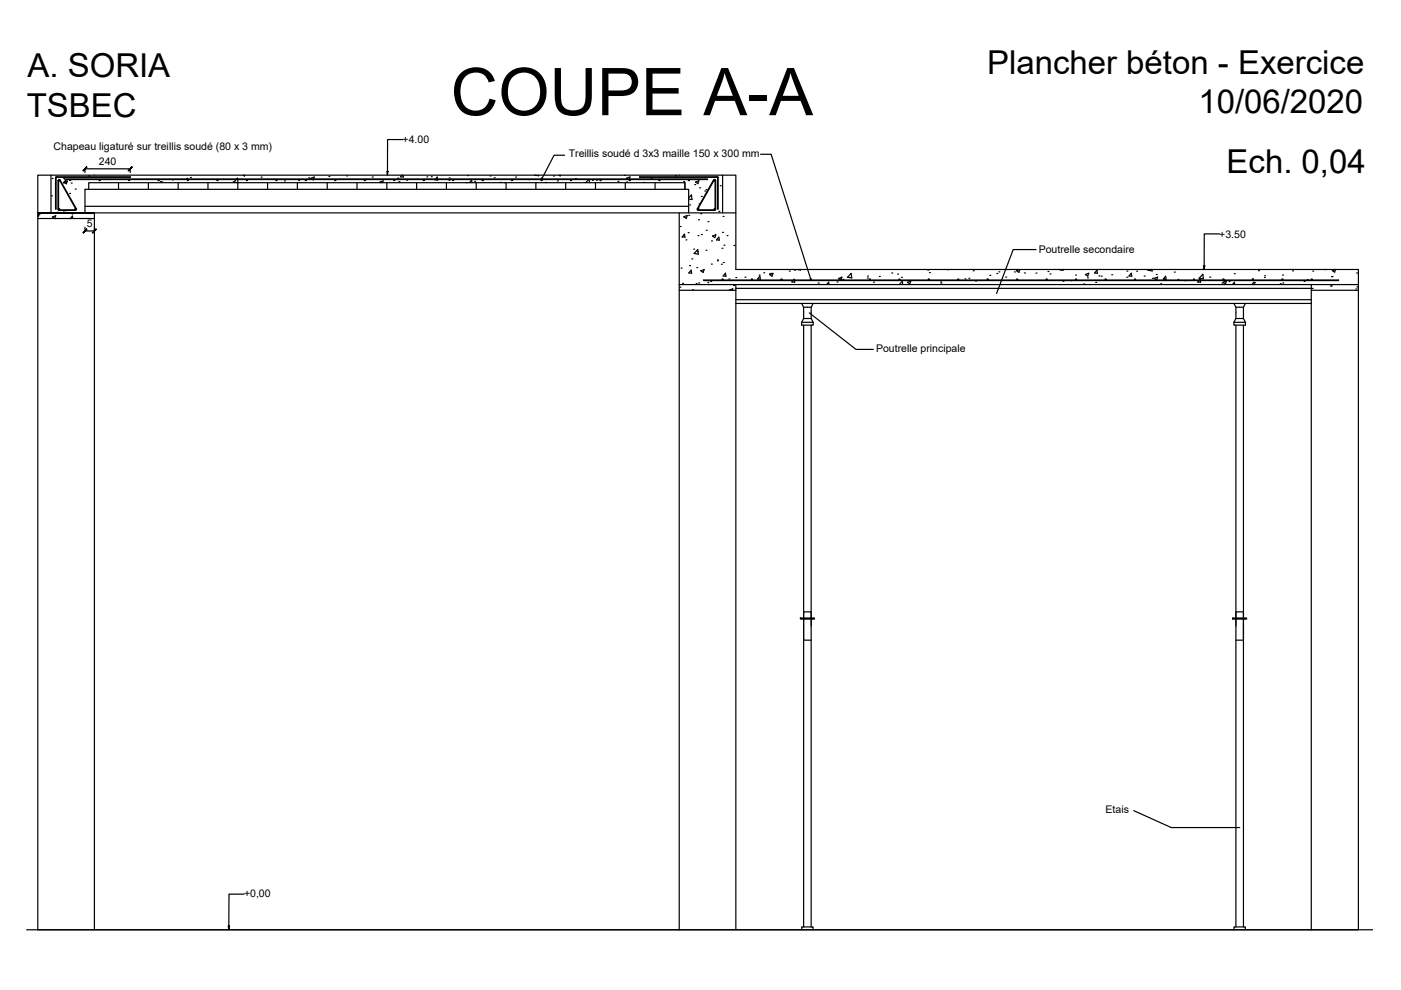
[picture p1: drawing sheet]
<svg xmlns="http://www.w3.org/2000/svg" width="297mm" height="210mm" viewBox="0 0 297 210" stroke-linecap="round" stroke-linejoin="round" font-family="sans-serif">
<!-- layer: Coffrage -->
<g fill="none" stroke="#000" stroke-width=".25">
<path d="M8 37.1h148v20h132v140h-280zM10.8 37.1v8M11 37.8h.1M12 37.5h15.6v.1h-15.6M12 37.5l-.2 .1v6.7h.1v-6.6l.1-.1M12.4 38.3v6.1M12.6 38.2l3.5 6.1M13.5 37.9h.1M13.6 38.6l.7-.2-.2 .6zM13.7 38h.1M13.9 38.2l.2 .6h-.6zM14 38h136v.1h-136z"/>
<path d="M15.1 38.8h.1M18 36.6v-.8h9.6v.8M18.8 37.3h.1M25.1 38.7v1.4M31.5 38.7v1.4M34 38.5h.1M34.3 38.6h.1M36.5 38.1h.1M37.8 38.7v1.4M39.6 37.8h.1M40.4 37.6h.1M44.1 38.7v1.4"/>
<path d="M49.4 38.6h.1M50.1 38.1l-.5 .5 .8 .1M50.2 38l.1-.2 .1 .2M50.4 38.1l.1 .6M50.4 38.7v1.4M51.5 37.1l.3 .2 .1-.2M55.4 37.5h.1M56.7 38.7v1.4M60.3 38.4h.1M63 38.7v1.4M63.3 38.3h.1M65.4 37.7h.1"/>
<path d="M66.1 38l-.2-.2 .7-.3-.1 .5M66.3 38.1h.1M69.4 38.7v1.4M69.7 37.4h.1M73.5 37.3h.1M75.7 38.7v1.4M78.9 37.5h.1M80.7 38.7l-.2-.1 .7-.3-.1 .4M82 38.7h-63.2v1.4M82 38.7h63.2v1.4v-1.4M82 36.3h.3l-.2 .8zM82 38.7v1.4"/>
<path d="M84.3 37.8h.1M84.6 38.5h.1M85.2 37.1l-.3 .4h.6v-.4M85.4 29.6h-3.2v6.7M86.2 38.2h.1M88.3 38.7v1.4M90.5 37.5h.1M91.4 37.5h.1M92.2 38.1l.6 .1v-.1M92.4 38l.3-.5 .1 .5M94.7 38.7v1.4M95.2 38.2h.1"/>
<path d="M95.2 37.7h.1M98.9 38.7h.1M99.1 37.2h.1M99.5 38.7l.5-.5 .1 .5M100.6 38.4h.1M101 38.7v1.4M103.9 37.3h.1M104.8 37.7h.1M106 38.7h.1M106.9 38.7h.1M107.3 38.7v1.4M109.3 37.5h.1"/>
<path d="M112.1 38.1h.1M113.4 37.1l.8 .2v-.2M113.6 38.7v1.4M114.7 37.8h.1M115.6 38.7h.1M117.3 37.3h.1M118.2 38.4h.1M118.5 37.1l.3 .2v-.2M119.7 32.9h-2.2l-2.7 5.2M119.9 38.7v1.4M122 37.9h.1M124.8 38.1l-.6 .6"/>
<path d="M124.9 38.1l.1 .6M125.6 38.2h.1M126.3 38.7v1.4M126.4 38.2h.1M131 38.4h.1M132.4 37.2h.1M132.6 38.7v1.4M132.8 38.6h.1M133.1 38l-.2-.2 .7-.3-.2 .5M133.3 38.1h.1M136.4 38.7h.1M138.1 37.9h.1"/>
<path d="M138.9 38.7v1.4M143.2 37.2h.1M145 38.5h.1M147.3 39.1h.1M147.5 38.6l.7-.3-.2 .6zM148.3 39.8h.1M151.4 37.6h.1M151.4 38.2l-3.4 6.1M151.6 38.3v6.1M152 37.5l.3 .1M152.1 37.5h-16.5v.1h16.5M152.3 37.6v6.7h-.2v-6.6l-.1-.1"/>
<path d="M152.7 39.4h.1M153.2 37.1v8M161.3 32.7h2.2l8.5 26.7M8 45.2l.2 .6h-.2M8 46.3h12M8.2 45.4h.1M8.2 45.5h.1M10.9 41.5h.1M11.1 46l.7-.3-.2 .6zM12.1 45h.1M12.5 44.5h3.5M13.4 44.7h.1"/>
<path d="M13.9 44.7h.1M14.8 41h.1M14.9 46.3l.4-.5 .2 .5M15.3 45.4h.1M15.9 40.1h.1M16.2 44.2v.3l-.2 .1h-3.5M16.2 44.3l-3.4-6.1-.3-.1-.2 .2v6.1l.2 .2M18 48.2v.8h2M18 43.7h128M18.4 45.1h.1M19.3 45.1v.2l-.9-.2M82 40.1h64v5"/>
<path d="M82 40.1h-64v5M144 45.1v152M144.2 48h.1M144.4 56.8h.1M145 46l.7-.3-.2 .6zM145.1 49.6l.1 .7-.6-.1zM145.4 50.9h.1M145.9 49.3h.1M146 42l.6-.7 .1 1-.7-.1M146 45.7h.1M146.2 56.3h.1M146.2 43.4h.1"/>
<path d="M146.5 57.3l.1 .6h-.6zM146.7 54.9h.1M147.1 52.8h.1M147.7 56.7h.1M147.9 53.4h.1M147.9 44.2l-.1 .3 .3 .1h3.4l.2-.1v-6.4l-.4 .1-3.5 6.1M147.9 52.9l.2 1-.9-.2zM148 50h.1M148.1 44.5h3.4M148.1 46.6h.1M148.1 60h.1M148.2 43.2h.1"/>
<path d="M148.6 45.3h.1M148.6 57.4l.7-.2-.2 .6zM148.7 41.7h.1M148.7 49.7h.1M149.2 59.4h134.6v.1h-134.6zM149.4 40.5h.1M149.7 53.1h.1M149.7 40.2h.1M149.7 48.8h.1M150.1 59.9h.1M150.1 47h.1M150.7 59.7h.1"/>
<path d="M150.8 56h.1M150.9 51.1h.1M151.1 50l.7-.2-.2 .6zM152.1 55.3h.1M152.1 55.1h.1M152.4 50.3l.1 .6h-.6zM152.4 44.8h.1M152.9 56h.1M153.1 52.6h.1M153.2 49.3h.1M153.3 45.9h.1M153.4 55.7h.1"/>
<path d="M153.5 52h.1M153.8 57.9l.1 .7-.6-.1zM154.1 50h.1M154.5 59.2h.1M155.6 52h.1M156 58.9h.1M156 45.1h-148h12v152M157.9 58.8h.1M161 58.3h.1M161.1 58.6l.1 .6h-.6zM161.9 57.8h.1M163.2 58.2l.7-.2-.2 .6z"/>
<path d="M163.2 58h.1M163.5 58h.1M167.3 57.5h.1M168.1 59.5l-.2 .3h.6l-.1-.3M168.2 59.4l.2-.2v.2M168.4 57.3h.1M169 57.1l.7 .1v-.1M177.5 59.8h.1M178 59.2l-.2-.2 .7-.2-.2 .6M178.2 59.4h.1M178.7 59.2h.1M180.5 58l.1 .9-.9-.1z"/>
<path d="M183.9 58.9h.1M183.9 58.5h.1M185.2 59.8h.1M186.4 58.6h.1M189.1 57.9h.1M190.3 58.1h.1M191.1 58.8h.1M192.4 59.9l.7-.3-.2 .6zM196.7 57.3h.1M197.1 57.8h.1M199.4 59.8h.1M200.9 57.2h.1"/>
<path d="M204.6 59.1h.1M205.4 59h.1M206.3 57.4h.1M206.8 59.6h.1M209.9 58.4h.1M211.3 58h.1M211.8 57.6h.1M213.2 58.7h.1M215.1 57.7h.1M215.5 57.4l.7-.3-.2 .6zM217.2 57.9h.1M219.6 57.9h.1"/>
<path d="M219.7 52.9h-4.9l-3.5 9.3M222.2 57.6h.1M222.6 58.1h.1M224.9 57.1l-.1 .1 .6 .1v-.2M225.4 59.6h.1M227.1 59.5h.1M228 58.3h.1M230.1 58.2l.7-.3-.2 .6zM230.6 58.9h.1M232.3 59.9h.1M232.6 57.3l.1 .6h-.6zM233 58.5h.1"/>
<path d="M233.5 58.6h.1M235.7 58.3h.1M238.9 58.8h.1M238.9 57.5h.1M239.9 57.9l.1 .7-.6-.1zM241 57.5h.1M242.6 58.5h.1M243.5 57.1l-.1 .2 .9 .1v-.3M244.3 59h.1M244.7 59l.7-.3-.2 .7zM245.1 58.2h.1M246.8 59.2h-.2l.5-.6 .2 .6h-.3"/>
<path d="M249 57.7h.1M249.7 59.2h.1M251.2 59.5h.1M254.2 59.5l-.3 .3h.6v-.3M254.3 59.4l.1-.2 .1 .2M255 58.2l.1 .9-.9-.1zM255.2 56.3h.2l-.1 .8zM256.5 58.8h.1M258.6 49.6h-3.3v6.7M259.3 59.8l.7-.2-.2 .6zM260.6 59.7h.1M261.7 58h.1"/>
<path d="M265.5 59.2h.1M266 59.9h.1M266.8 57.4h.1M268.1 58.8h.1M268.1 58.5h.1M271.9 58.3h.1M274 57.4h.1M276.5 59.7h.1M277.2 59.3h.1M278.3 57.5h.1M280.9 57.2h.1M282.3 58.6h.1"/>
<path d="M282.4 58.7h.1M283.1 57.1l-.6 .3 .5 .3 .2-.6M287.6 57.9h.1M144 61.5h12M144 60.3h144M144.1 60.9h.1M144.7 60.1h.1M146.9 61.4h.1M147.6 60.1h.1M150.1 60.3h.1M154.7 61.5l.7-.3-.1 .3M155.6 60.5h.1"/>
<path d="M156 60.3v136.8M156 64.3h122M156 61.1h122M156 63.5h122M170 64.3l.4 .8h1.6l.4-.8M170 68.3l.4-.8h1.6l.4 .8M170 68.3v.6h2.4v-.6M170 68.3h2.4M170.4 68.9v62.1v-1.3h1.6v1.3v-62.1M170.4 65.1v2.4M171.6 66.3l9.9 7.8h3.7M172 65.1v2.4"/>
<path d="M173.5 60h.1M173.6 60.3h.1M175.3 60.3l.4-.5 .1 .5M190.7 60.3l.6-.7 .1 .7M199.5 60h.1M229.8 60.2h.1M246.1 60.2h.1M259.1 60h.1M261.3 60.3l.4-.5 .1 .5M261.6 64.3l.4 .8h1.6l.5-.8M261.6 68.3l.4-.8h1.6l.5 .8M261.6 68.3v.6h2.5v-.6"/>
<path d="M261.6 68.3h2.5M262 68.9v62.1v-1.3h1.6v1.3v-62.1M262 65.1v2.4M263.6 65.1v2.4M265.4 60.3l.5-.5v.5M271.4 60.2h.1M272 60h.1M278 60.3v136.8M278 61.5h10M278.2 61.2h.1M282.1 60.7h.1M282.3 60.6h.1"/>
<path d="M287.5 61.3h.1M287.7 60.8h.1M169.7 131h3v.3h-3zM172 135.7h-1.6v-4.4v65.2M172 131.3v65.2M261.3 131v.3M262 131.3v65.2M262 135.7h1.6M263.6 131.3v65.2M264.3 131h-3v.3h3M240.4 171.9l7.9 3.6h14.6M5.6 197.1h285.4"/>
<path d="M48.4 196.3h.3l-.2 .8zM51.8 189.6h-3.3v6.7M170 197.1v-.6h2.4v.6M261.6 197.1v-.6h2.4v.6"/>
<circle cx="12.5" cy="38.3" r=".12"/>
<circle cx="14.9" cy="38.2" r=".12"/>
<circle cx="21.1" cy="38.2" r=".12"/>
<circle cx="27.4" cy="38.2" r=".12"/>
<circle cx="33.6" cy="38.2" r=".12"/>
<circle cx="39.8" cy="38.2" r=".12"/>
<circle cx="46.1" cy="38.2" r=".12"/>
<circle cx="52.3" cy="38.2" r=".12"/>
<circle cx="58.6" cy="38.2" r=".12"/>
<circle cx="64.8" cy="38.2" r=".12"/>
<circle cx="71.1" cy="38.2" r=".12"/>
<circle cx="77.3" cy="38.2" r=".12"/>
<circle cx="83.6" cy="38.2" r=".12"/>
<circle cx="89.8" cy="38.2" r=".12"/>
<circle cx="96.1" cy="38.2" r=".12"/>
<circle cx="102.3" cy="38.2" r=".12"/>
<circle cx="108.6" cy="38.2" r=".12"/>
<circle cx="114.8" cy="38.2" r=".12"/>
<circle cx="121.1" cy="38.2" r=".12"/>
<circle cx="127.3" cy="38.2" r=".12"/>
<circle cx="133.5" cy="38.2" r=".12"/>
<circle cx="139.8" cy="38.2" r=".12"/>
<circle cx="146" cy="38.2" r=".12"/>
<circle cx="151.5" cy="38.3" r=".12"/>
<circle cx="12.5" cy="44.4" r=".12"/>
<circle cx="16" cy="44.4" r=".12"/>
<circle cx="148.1" cy="44.4" r=".12"/>
<circle cx="151.5" cy="44.4" r=".12"/>
<circle cx="153.2" cy="59.3" r=".12"/>
<circle cx="159.4" cy="59.3" r=".12"/>
<circle cx="165.7" cy="59.3" r=".12"/>
<circle cx="171.9" cy="59.3" r=".12"/>
<circle cx="178.2" cy="59.3" r=".12"/>
<circle cx="184.4" cy="59.3" r=".12"/>
<circle cx="190.7" cy="59.3" r=".12"/>
<circle cx="196.9" cy="59.3" r=".12"/>
<circle cx="203.2" cy="59.3" r=".12"/>
<circle cx="209.4" cy="59.3" r=".12"/>
<circle cx="215.7" cy="59.3" r=".12"/>
<circle cx="221.9" cy="59.3" r=".12"/>
<circle cx="228.1" cy="59.3" r=".12"/>
<circle cx="234.4" cy="59.3" r=".12"/>
<circle cx="240.6" cy="59.3" r=".12"/>
<circle cx="246.9" cy="59.3" r=".12"/>
<circle cx="253.1" cy="59.3" r=".12"/>
<circle cx="259.4" cy="59.3" r=".12"/>
<circle cx="265.6" cy="59.3" r=".12"/>
<circle cx="271.9" cy="59.3" r=".12"/>
<circle cx="278.1" cy="59.3" r=".12"/>
</g>
<g fill="#000" stroke="#000" stroke-width=".21">
<path d="M18.4 35.3l-.7 .9 .8-.8zM18.4 35.3l-.7 .9h-.1z"/>
<path d="M27.2 36.2h.1l.7-.9zM28 35.3l.1 .1-.8 .8z"/>
<path d="M18.4 48.5l-.7 .9 .8-.8zM18.4 48.5l-.7 .9-.1-.1z"/>
<path d="M19.6 49.3l.1 .1 .7-.9zM20.4 48.5l.1 .1-.8 .8z"/>
</g>
<text font-size="14" x="95.6" y="24.4">COUPE A-A</text>
<g font-size="7">
<text x="5.8" y="16.3">A. SORIA</text>
<text x="209.3" y="15.6">Plancher béton - Exercice</text>
<text x="5.7" y="24.7">TSBEC</text>
<text x="254.1" y="24">10/06/2020</text>
<text x="260.1" y="36.7">Ech. 0,04</text>
</g>
<g font-size="2.2">
<text x="11.4" y="31.9">Chapeau ligaturé sur treillis soudé (80 x 3 mm)</text>
<text x="21" y="35">240</text>
<text x="85.4" y="30.4">+4.00</text>
<text x="120.6" y="33.3">Treillis soudé d 3x3 maille 150 x 300 mm</text>
<text x="18.4" y="48.1">5</text>
<text x="220.2" y="53.7">Poutrelle secondaire</text>
<text x="258.5" y="50.4">+3.50</text>
<text x="185.7" y="74.6">Poutrelle principale</text>
<text x="234.4" y="172.4">Etais</text>
<text x="51.7" y="190.2">+0,00</text>
</g>
</svg>
